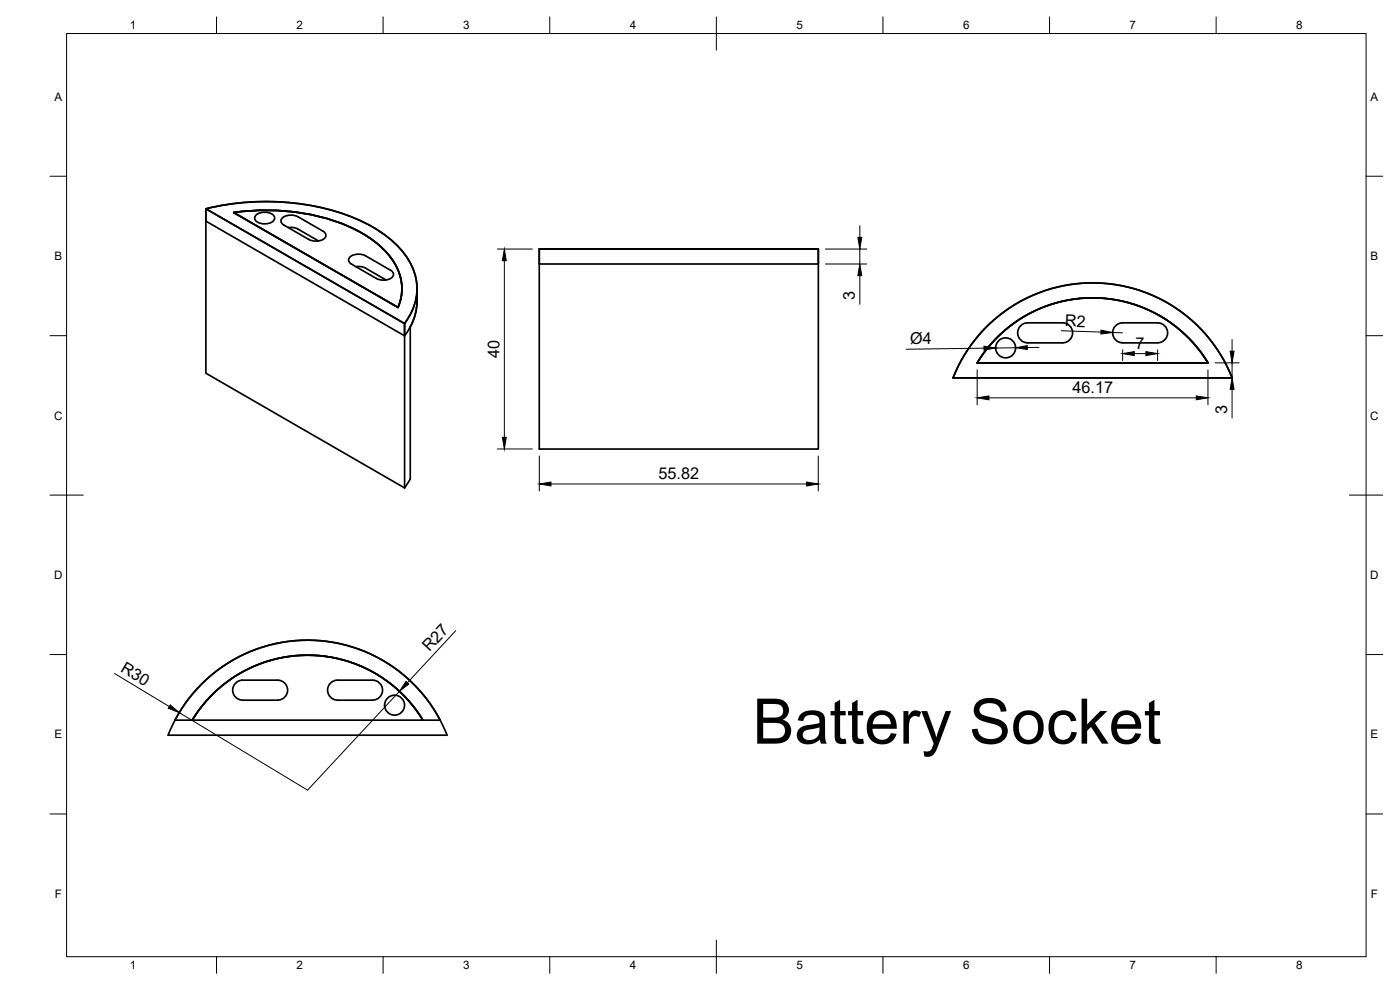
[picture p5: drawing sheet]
<svg xmlns="http://www.w3.org/2000/svg" width="420mm" height="297mm" viewBox="0 0 420 297" stroke-linecap="round" stroke-linejoin="round" font-family="sans-serif">
<!-- layer: Visible -->
<g fill="none" stroke="#000" stroke-width=".51">
<path d="M61.8 66.3l59.6 34.5a17.4 17.4 0 0 0 3.8-10.5M61.8 62.6a73.4 73.4 0 0 1 46.3 3.6 31 31 0 0 1 15.3 13.2 16.1 16.1 0 0 1-2 17.7M76.8 64.6a4.1 4.1 0 0 1 5.5 .4 1.82 1.82 0 0 1-1.9 2.1 3.2 3.2 0 0 1-4-1.7zM85.2 67.5a1.41 1.41 0 0 1-.9-1.6 1.41 1.41 0 0 1 1.4-1.1l2-.2 1.2 .2 8 4.6a1.41 1.41 0 0 1 .9 1.6 1.41 1.41 0 0 1-1.4 1.1l-1.3 .2-1.9-.2-8-4.6M86.5 68.3l1.1-.1 1.4 .3 6.6 3.8M161.8 74.7v60h83.8v-60h-83.8h83.8v4.5h-83.8M106.8 80h1.6l1.4 .5M109.7 80.5l6.2 3.5M113 83.5a4.1 4.1 0 0 0 5-.7 1.29 1.29 0 0 0-.8-1.7l-7.4-4.3a4.1 4.1 0 0 0-5.1 .8 1.32 1.32 0 0 0 .8 1.6l7.4 4.4M119.5 92.2a15 15 0 0 0-3.5-16.5 40.9 40.9 0 0 0-21.2-11 69.2 69.2 0 0 0-24.7-.9l49.4 28.5M121.4 97.1l-59.6-34.5v49.4l59.6 34.4M121.4 97.1v49.3"/>
<path d="M125.2 90.3a16.2 16.2 0 0 1-2.1 7.8v45.6l-1.7 2.7M125.2 86.6v3.7M295.5 98.6a45 45 0 0 1 74.3 14.8h-83.8a45.1 45.1 0 0 1 9.5-14.8zM308.4 96.9h10.5a3 3 0 0 1 3 3 3 3 0 0 1-3 3h-10.5M308.4 96.9a3 3 0 0 0-3 3 3 3 0 0 0 3 3M336.9 96.9h10.5M336.9 96.9a3 3 0 0 0-3 3 3 3 0 0 0 3 3M347.4 96.9a3 3 0 0 1 3 3 3 3 0 0 1-3 3M298.8 101.7a40.5 40.5 0 0 1 63.7 7.2h-69.2l2-3zM336.9 102.9h10.5M57.7 216.1a40.5 40.5 0 0 1 69.2 0M60.6 205.1a45 45 0 0 1 73.6 15.5h-83.8a45.1 45.1 0 0 1 10.2-15.5z"/>
<path d="M60.6 205.1a45 45 0 0 1 71.5 11h-79.6l3.1-5 2.4-3.1zM72.8 204.1h10.5M72.8 210.1h10.5M72.8 204.1a3 3 0 0 0-3 3 3 3 0 0 0 3 3M83.3 204.1a3 3 0 0 1 3 3 3 3 0 0 1-3 3M99 205.2a2.99 2.99 0 0 1 2.3-1.1h10.5a3 3 0 0 1 3 3 3 3 0 0 1-3 3h-10.5a2.99 2.99 0 0 1-2.7-1.7 2.99 2.99 0 0 1 .4-3.2z"/>
<circle cx="301.8" cy="104.4" r="3"/>
<circle cx="118.4" cy="211.6" r="3"/>
</g>
<!-- layer: Border -->
<g fill="none" stroke="#000" stroke-width=".3">
<path d="M20 10.1h390v276.9h-390zM65 5.1v5M115 5.1v5M165 5.1v5M215 5.1v10M265 5.1v5M315 5.1v5M365 5.1v5M15 52.9h5M410 52.9h5M15 100.7h5M410 100.7h5"/>
<path d="M15 148.6h10M405 148.6h10M15 196.4h5M410 196.4h5M15 244.2h5M410 244.2h5M65 287v5M115 287v5M165 287v5M215 282.1v9.9M265 287v5M315 287v5"/>
<path d="M365 287v5"/>
</g>
<!-- layer: Dimensions -->
<g fill="none" stroke="#000" stroke-width=".3">
<path d="M149.2 74.7h10.5M151.4 78.2v53M247.7 74.7h12.4M247.7 79.2h12.4M258 67.7v3.5M258 74.7v4.5M258 82.7v8.6M318.5 99.2l11.9 .4M333.9 99.8l3 .1M293.3 111v10.5M295.3 104.5l-23.3 .3M296.8 119.4h62.2"/>
<path d="M304.8 104.3l-6 .1M311.8 104.2l-3.5 .1M336.9 105v3.2M340.4 106.1h3.5M347.4 105v3.2M362.5 111v10.5M364.6 108.9h7.3M369.8 101.9v3.5M369.8 108.9v4.5M369.8 116.9v8.6M149.2 134.7h10.5M161.9 136.8v10.5"/>
<path d="M245.6 136.8v10.5M165.4 145.2h76.7M136.8 189.2l-14.5 15.7M34.4 202.1l16.4 9.9M119.9 207.4l-27.6 29.7-38.5-23.3"/>
</g>
<g fill="#000" stroke="#000" stroke-width=".3">
<path d="M151.4 74.7l.5 3.5h-1.1zM257.5 71.2h1.1l-.6 3.5zM258 79.2l.6 3.5h-1.1zM330.4 99.1l3.5 .7-3.5 .4zM295.3 103.9l3.5 .5-3.5 .6zM293.3 119.4l3.5-.6v1.2zM304.8 104.3l3.5-.6v1.2zM336.9 106.1l3.5-.6v1.2zM343.9 105.5l3.5 .6-3.5 .6zM359 118.8l3.5 .6-3.5 .6zM369.2 105.4h1.2l-.6 3.5zM369.8 113.4l.6 3.5h-1.2z"/>
<path d="M150.8 131.2h1.1l-.5 3.5zM161.9 145.2l3.5-.6v1.2zM242.1 144.6l3.5 .6-3.5 .6zM51.1 211.5l2.7 2.3-3.3-1.3zM121.8 204.5l.9 .8-2.8 2.1z"/>
</g>
<text font-size="18.9" x="225.9" y="223.1">Battery Socket</text>
<g font-size="4.9">
<text x="256.6" y="90.1" transform="rotate(-90 256.6 90.1)">3</text>
<text x="319.6" y="97.9" transform="rotate(2 319.6 97.9)">R2</text>
<text x="149.9" y="107.3" transform="rotate(-90 149.9 107.3)">40</text>
<text x="273.2" y="103.2" transform="rotate(-1 273.2 103.2)">Ø4</text>
<text x="340.8" y="104.7">7</text>
<text x="321.9" y="117.9">46.17</text>
<text x="368.3" y="124.3" transform="rotate(-90 368.3 124.3)">3</text>
<text x="197.6" y="143.7">55.82</text>
<text x="128.9" y="195.7" transform="rotate(-47 128.9 195.7)">R27</text>
<text x="36" y="201.3" transform="rotate(31 36 201.3)">R30</text>
</g>
<g font-size="3.5">
<text x="39" y="8.8">1</text>
<text x="89" y="8.8">2</text>
<text x="139" y="8.8">3</text>
<text x="189" y="8.8">4</text>
<text x="239" y="8.8">5</text>
<text x="289" y="8.8">6</text>
<text x="339" y="8.8">7</text>
<text x="389" y="8.8">8</text>
<text x="16.3" y="30.2">A</text>
<text x="411.3" y="30.2">A</text>
<text x="16.3" y="78">B</text>
<text x="411.3" y="78">B</text>
<text x="16.2" y="125.9">C</text>
<text x="411.2" y="125.9">C</text>
<text x="16.2" y="173.7">D</text>
<text x="411.2" y="173.7">D</text>
<text x="16.3" y="221.6">E</text>
<text x="411.3" y="221.6">E</text>
<text x="16.4" y="269.4">F</text>
<text x="411.4" y="269.4">F</text>
<text x="39" y="290.8">1</text>
<text x="89" y="290.8">2</text>
<text x="139" y="290.8">3</text>
<text x="189" y="290.8">4</text>
<text x="239" y="290.8">5</text>
<text x="289" y="290.8">6</text>
<text x="339" y="290.8">7</text>
<text x="389" y="290.8">8</text>
</g>
</svg>
